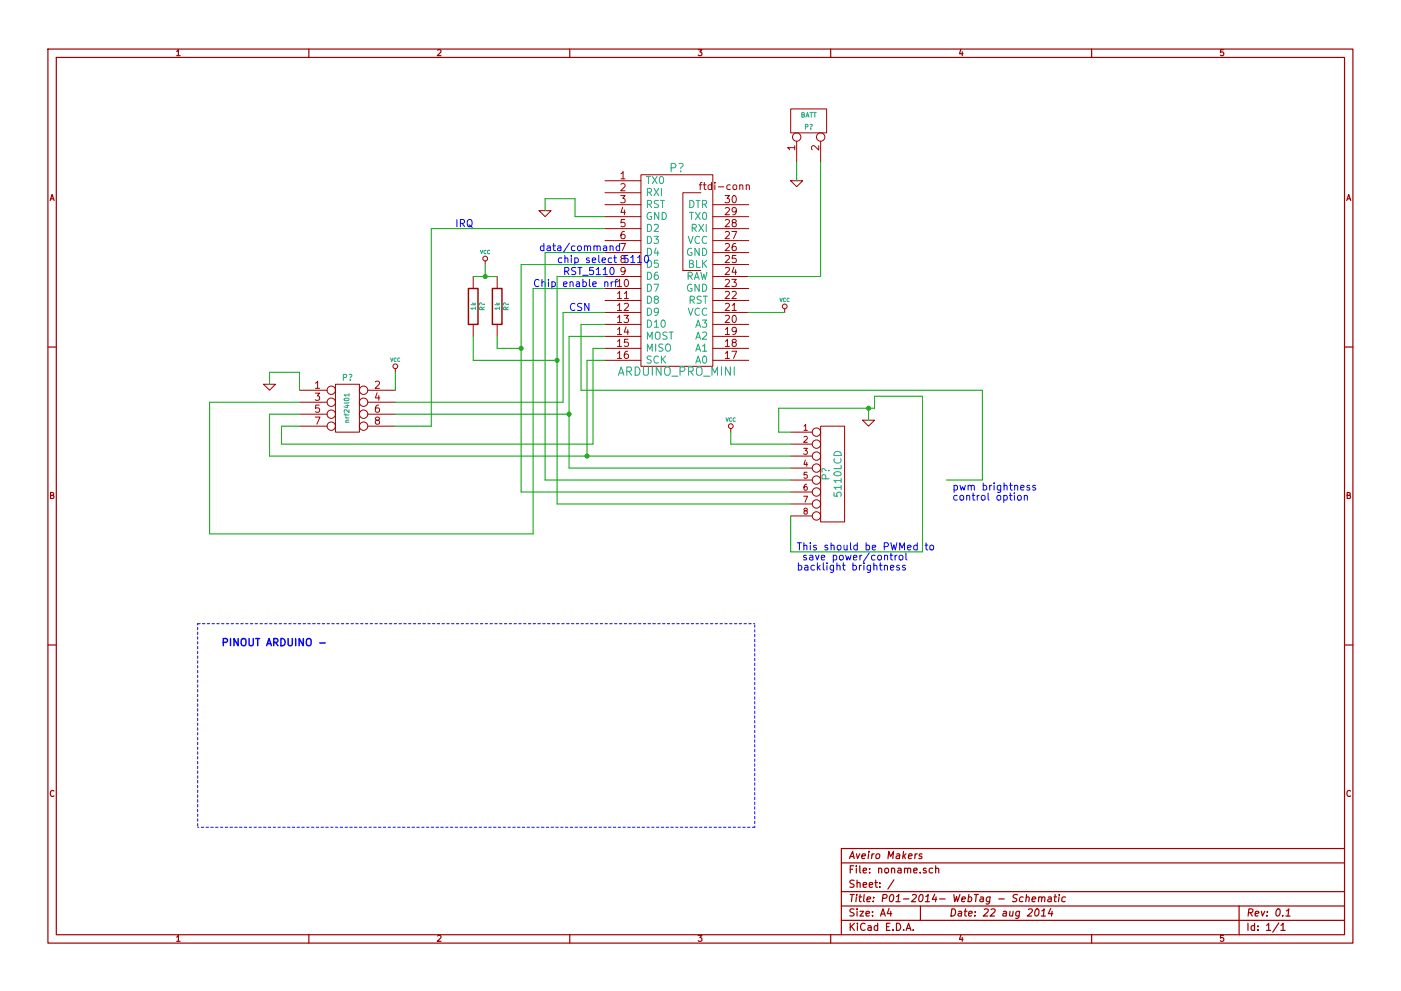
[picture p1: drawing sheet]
<svg xmlns="http://www.w3.org/2000/svg" width="297mm" height="210mm" viewBox="0 0 297 210" stroke-linecap="round" stroke-linejoin="round" font-family="sans-serif">
<g fill="none" stroke="#a00000" stroke-width=".25">
<path d="M10.2 10.4h276.6v189.7h-276.6zM11.9 12.2h273.2v186.1h-273.2zM65.5 10.4v1.8M120.8 10.4v1.8M176.1 10.4v1.8M231.4 10.4v1.8M10.2 73.6h1.7M285.1 73.6h1.7M10.2 136.8h1.7M285.1 136.8h1.7M65.5 198.3v1.8M120.8 198.3v1.8"/>
<path d="M176.1 198.3v1.8M178.4 183.1h106.7M178.4 189.2h106.7M178.4 195.3h106.7M178.4 192.2h106.7M188.5 192.8l-.4 1h1M188.8 193.3v1.1M189.5 186.7l-1.3 1.9M192.1 197.4l.5-1.5 .5 1.5M192.3 197h.7M193.6 197.3v.1M194.5 181.1l-.5 .4"/>
<path d="M195.1 192.2v3.1M195.5 181.2l-.4-.1-.2 .4 .5 .2 .1 .3-.3 .2-.4-.1M197.7 184.3l-.4-.1-.3 .3 .1 .6 .2 .1 .4-.1M198.4 184.3h.1a.36 .36 0 0 1 .5 .1v.8M198.4 183.7v1.5M216.9 190.4l-.4-.1-.3 .3v.6l.2 .1 .4-.1M217.6 190.4l.2-.1 .4 .1-.1 .9M217.7 189.8l-.2 1.5M218.8 190.8l.8-.1-.1-.3h-.6l-.1 .7 .2 .2 .4-.1M219.6 193l.3-.2a.78 .78 0 0 1 .5 .7 .78 .78 0 0 1-.4 .7l-.3 .2-.3-.3v-.7zM220.2 190.4l.3-.1 .3 .1v.9M220.3 190.3l-.2 1"/>
<path d="M220.8 194.4h.8M220.9 193.3l.5-.5-.2 1.6M220.9 190.5l.3-.2 .3 .1v.9M222.3 190.4h.6l-.1 .9M222.8 192.8l-.6 1h1M222.9 190.7l-.7 .1-.1 .3 .2 .2 .5-.1M223.1 193.3l-.2 1.1M223.5 190.3h.6M223.7 189.8l-.1 1.3 .3 .2M224.5 190.3l-.1 1M224.6 189.8v.1M225.9 190.4l-.4-.1-.4 .3v.6l.3 .1 .4-.1"/>
<path d="M231.4 198.3v1.8M262.7 192.2v6.1M271.1 195.8l-1.3 2M271.6 196.3l.4-.4v1.5M271.6 197.4h.9M272.6 194.4h.9M272.7 193.3l.6-.5-.2 1.6M285.1 180h-106.7v18.3"/>
</g>
<g fill="none" stroke="#a00000" stroke-width=".21">
<path d="M128.3 38.3h7.6M135.9 37.1h15.2v40.6h-15.2zM148.3 39.2h.5M158.2 39.4l.1-.1a.36 .36 0 0 1 .6 .1v.8M158.2 39.2v1M167.6 23.1h7.7v5.1h-7.7zM167.6 38.3h2.6l-1.3 1.3zM168.9 30v4.5M174 30v4.5M100.3 58.7v2.5M102.9 55.4v.7M105.4 58.7v2.5"/>
<path d="M114.3 44.7h2.5l-1.2 1.3zM128.3 40.9h7.6M128.3 43.4h7.6M128.3 46h7.6M128.3 48.5h7.6M128.3 51h7.6M128.3 53.6h7.6M128.3 56.1h7.6M128.3 58.7h7.6M148.6 40.9h-3.8v16.5h3.8M151.1 43.4h7.6M151.1 46h7.6"/>
<path d="M151.1 48.5h7.6M151.1 51h7.6M151.1 53.6h7.6M151.1 56.1h7.6M151.1 58.7h7.6M83.8 78.2v.8M100.3 68.8v2.6M105.4 68.8v2.6M128.3 61.2h7.6M128.3 68.8h7.6M128.3 63.7h7.6M128.3 66.3h7.6"/>
<path d="M128.3 71.4h7.6M128.3 73.9h7.6M128.3 76.4h7.6M151.1 61.2h7.6M151.1 68.8h7.6M151.1 63.7h7.6M151.1 66.3h7.6M151.1 71.4h7.6M151.1 73.9h7.6M151.1 76.4h7.6M166.4 65.5v.8M55.9 81.5h2.5l-1.3 1.3z"/>
<path d="M63.5 82.8h5.8M63.5 85.3h5.8M63.5 87.9h5.8M63.5 90.4h5.8M71.1 81.5h5.1v10.2h-5.1zM78 82.8h5.8M78 85.3h5.8M78 87.9h5.8M78 90.4h5.8M154.9 90.9v.8M167.6 91.7h4.6M167.6 94.2h4.6"/>
<path d="M167.6 96.8h4.6M167.6 99.3h4.6M174 90.4h5.1v20.3h-5.1zM182.9 89.1h2.5l-1.3 1.3zM167.6 101.8h4.6M167.6 104.4h4.6M167.6 106.9h4.6M167.6 109.5h4.6"/>
<circle cx="168.9" cy="29.1" r=".89"/>
<circle cx="174" cy="29.1" r=".89"/>
<circle cx="102.9" cy="54.9" r=".51"/>
<circle cx="83.8" cy="77.7" r=".51"/>
<circle cx="166.4" cy="65" r=".51"/>
<circle cx="70.2" cy="82.8" r=".89"/>
<circle cx="70.2" cy="85.3" r=".89"/>
<circle cx="70.2" cy="90.4" r=".89"/>
<circle cx="70.2" cy="87.9" r=".89"/>
<circle cx="77.1" cy="85.3" r=".89"/>
<circle cx="77.1" cy="82.8" r=".89"/>
<circle cx="77.1" cy="87.9" r=".89"/>
<circle cx="77.1" cy="90.4" r=".89"/>
<circle cx="154.9" cy="90.4" r=".51"/>
<circle cx="173.1" cy="99.3" r=".89"/>
<circle cx="173.1" cy="96.8" r=".89"/>
<circle cx="173.1" cy="91.7" r=".89"/>
<circle cx="173.1" cy="94.2" r=".89"/>
<circle cx="173.1" cy="106.9" r=".89"/>
<circle cx="173.1" cy="109.5" r=".89"/>
<circle cx="173.1" cy="101.8" r=".89"/>
<circle cx="173.1" cy="104.4" r=".89"/>
</g>
<g fill="none" stroke="#00f" stroke-width=".21">
<path d="M128.2 59.9h.1a.36 .36 0 0 1 .6 .1v.8M128.2 59.8v1M129.3 52.3l.1-.1a.36 .36 0 0 1 .6 .2v.8M129.3 52.2v1M129.5 56.9l.2-.2a.81 .81 0 0 1 .5 .8 .81 .81 0 0 1-.5 .8l-.2-.2-.2-.4zM129.6 59.8v1M130 59.8l-.4 .3M130.3 59.8h.6M131.4 52.2h-.5l-.3 .3 .1 .6 .2 .1 .5-.1M133.7 54.6l.5-.4v1.5M133.7 55.7h.9M135.2 54.6l.4-.4v1.5"/>
<path d="M135.2 55.7h.9M136.8 54.4l.2-.2a.81 .81 0 0 1 .5 .8 .81 .81 0 0 1-.5 .7l-.2-.1-.2-.5zM187.5 118l.1-.1a.36 .36 0 0 1 .6 .1v.8M188.7 117.8h.6M188.9 117.3v1.3l.4 .2M189.8 117.8v1M190.2 117.8l-.4 .3M190.7 118l.2-.2 .5 .2v.7l-.3 .1-.4-.1zM192.1 117.3v1.3l.2 .2M194.5 115.7h-.5l-.3 .3 .1 .6 .2 .1 .5-.1M194.5 115.2v1.5M196.1 115.7h.6"/>
<path d="M196.3 115.2v1.3l.4 .2M197.2 115.8l.2-.1 .5 .1v.8l-.3 .1-.4-.1zM215.8 105.3l.2-.2 .5 .2v.7l-.3 .1-.4-.1zM217.2 105.3v-.1a.36 .36 0 0 1 .6 .1v.8M217.2 105.1v1M218.3 103h-.4l-.2 .2 .1 .2 .5 .2v.3h-.6M219.5 103h-.3l-.3 .2 .1 .2 .5 .2v.3h-.6M188.8 120.4l.7-.1v-.3l-.5-.1-.2 .3 .1 .7h.6M190.7 120l-.4-.1-.2 .3 .1 .2 .5 .1v.4h-.6M191.9 120l-.3-.1-.3 .3 .1 .2 .5 .1v.4h-.6"/>
</g>
<path d="M99.3 61.2h2v7.6h-2zM104.4 61.2h2v7.6h-2z" fill="none" stroke="#a00000" stroke-width=".3"/>
<path d="M74 83.8h-1l.3 .3M74 83.5v.6" fill="none" stroke="#00a0a0" stroke-width=".21"/>
<g fill="none" stroke="#00a000" stroke-width=".21">
<path d="M168.9 34.5v3.8M174 34.5v24.2h-15.3M100.3 58.7h5.1M102.9 56.1v2.6M115.6 44.7v-2.5h6.3v3.8h6.4M128.3 53.6h-12.7v48.2h52M128.3 56.1h-17.8v48.3h57.1M128.3 58.7h-10.2v48.2h49.5M128.3 48.5h-36.9v41.9h-7.6M83.8 79v3.8M100.3 71.4v5h17.8M105.4 71.4v2.5h5.1"/>
<path d="M128.3 76.4h-3.8v20.4M128.3 71.4h-7.7v27.9h47M128.3 68.8h-5.1v14h85.1v19h-7.6M128.3 73.9h-2.6v20.3h-66v-3.8h3.8M128.3 66.3h-8.9v19h-35.6M128.3 61.2h-15.3v52.1h-68.6v-28h19.1M158.7 66.3h7.7M57.1 81.5v-2.5h6.4v3.8M63.5 87.9h-6.4v8.9h110.5M83.8 87.9h36.8M154.9 91.7v2.5h12.7M167.6 91.7h-2.5v-5.1h20.3v-2.5h10.2v33h-28v-7.6"/>
<path d="M184.1 86.6v2.5"/>
</g>
<g fill="#00a000" stroke="#00a000" stroke-width=".25">
<circle cx="184.1" cy="86.6" r=".41"/>
<circle cx="102.9" cy="58.7" r=".41"/>
<circle cx="110.5" cy="73.9" r=".41"/>
<circle cx="118.1" cy="76.4" r=".41"/>
<circle cx="120.6" cy="87.9" r=".41"/>
<circle cx="124.5" cy="96.8" r=".41"/>
</g>
<path d="M41.9 132.3v43.2M160 132.3h-118.1M41.9 175.5h118.1M160 175.5v-43.2" fill="none" stroke="#00f" stroke-width=".21" stroke-dasharray=".5" stroke-dashoffset=".3"/>
<path d="M67.8 136.4h1.2" fill="none" stroke="#00f" stroke-width=".3"/>
<g font-size="2.5" fill="#00a0a0">
<text x="141.9" y="36.6">P?</text>
<text x="131.1" y="79.8">ARDUINO_PRO_MINI</text>
</g>
<g font-size="2.1" fill="#a00000">
<text x="168.7" y="31.9" transform="rotate(-90 168.7 31.9)">1</text>
<text x="173.7" y="31.9" transform="rotate(-90 173.7 31.9)">2</text>
<text x="131.5" y="38.1">1</text>
<text x="131.5" y="40.6">2</text>
<text x="149.1" y="40.4">ftdi-conn</text>
<text x="131.5" y="43.2">3</text>
<text x="131.5" y="45.7">4</text>
<text x="153.8" y="43.2">30</text>
<text x="153.8" y="45.7">29</text>
<text x="131.5" y="48.3">5</text>
<text x="131.5" y="50.8">6</text>
<text x="153.8" y="53.3">26</text>
<text x="153.8" y="50.8">27</text>
<text x="153.8" y="48.3">28</text>
<text x="131.5" y="58.4">9</text>
<text x="153.8" y="58.4">24</text>
<text x="153.8" y="55.9">25</text>
<text x="130.9" y="63.5">11</text>
<text x="153.8" y="63.5">22</text>
<text x="153.8" y="61">23</text>
<text x="130.9" y="66">12</text>
<text x="130.9" y="68.6">13</text>
<text x="130.9" y="71.1">14</text>
<text x="153.8" y="68.6">20</text>
<text x="153.8" y="66">21</text>
<text x="153.8" y="71.1">19</text>
<text x="130.9" y="73.7">15</text>
<text x="130.9" y="76.2">16</text>
<text x="153.8" y="76.2">17</text>
<text x="153.8" y="73.7">18</text>
<text x="66.7" y="82.5">1</text>
<text x="79.4" y="82.5">2</text>
<text x="66.7" y="85.1">3</text>
<text x="66.7" y="87.6">5</text>
<text x="79.4" y="85.1">4</text>
<text x="79.4" y="87.6">6</text>
<text x="66.7" y="90.2">7</text>
<text x="79.4" y="90.2">8</text>
<text x="179.9" y="185.4">File: noname.sch</text>
<text x="179.9" y="182.3">Aveiro Makers</text>
<text x="179.9" y="191.5">Title: P01-2014- WebTag - Schematic</text>
<text x="179.9" y="188.4">Sheet: /</text>
<text x="179.9" y="197.6">KiCad E.D.A.</text>
<text x="179.9" y="194.5">Size: A4</text>
<text x="201.2" y="194.5">Date: 22 aug 2014</text>
<text x="264.2" y="194.5">Rev: 0.1</text>
<text x="264.2" y="197.6">Id: 1/1</text>
</g>
<g font-size="2.1" fill="#00a0a0">
<text x="136.9" y="39.1">TX0</text>
<text x="136.9" y="41.7">RXI</text>
<text x="136.9" y="44.2">RST</text>
<text x="136.9" y="46.7">GND</text>
<text x="145.7" y="44.2">DTR</text>
<text x="146.2" y="46.7">TX0</text>
<text x="136.9" y="49.3">D2</text>
<text x="136.9" y="51.8">D3</text>
<text x="145.6" y="51.8">VCC</text>
<text x="146.6" y="49.3">RXI</text>
<text x="136.9" y="54.4">D4</text>
<text x="136.9" y="56.9">D5</text>
<text x="136.9" y="59.4">D6</text>
<text x="145" y="59.4">RAW</text>
<text x="145.4" y="54.4">GND</text>
<text x="145.7" y="56.9">BLK</text>
<text x="136.9" y="62">D7</text>
<text x="136.9" y="64.5">D8</text>
<text x="145.4" y="62">GND</text>
<text x="145.9" y="64.5">RST</text>
<text x="136.9" y="67.1">D9</text>
<text x="136.9" y="69.6">D10</text>
<text x="145.6" y="67.1">VCC</text>
<text x="147.4" y="69.6">A3</text>
<text x="136.9" y="72.1">MOST</text>
<text x="136.9" y="74.7">MISO</text>
<text x="136.9" y="77.2">SCK</text>
<text x="147.4" y="77.2">A0</text>
<text x="147.4" y="74.7">A1</text>
<text x="147.4" y="72.1">A2</text>
<text x="175.9" y="101.9" transform="rotate(-90 175.9 101.9)">P?</text>
<text x="178.5" y="105.1" transform="rotate(-90 178.5 105.1)">5110LCD</text>
</g>
<g font-size="2.1" fill="#00f">
<text x="96.5" y="48.3">IRQ</text>
<text x="114.3" y="53.3">data/command</text>
<text x="131.5" y="53.3">7</text>
<text x="118.1" y="55.9">chip select 5110</text>
<text x="119.4" y="58.4">RST_5110</text>
<text x="131.5" y="55.9">8</text>
<text x="113" y="61">Chip enable nrf</text>
<text x="130.9" y="61">10</text>
<text x="120.6" y="66">CSN</text>
<text x="201.9" y="104.1">pwm brightness</text>
<text x="201.9" y="106.3">control option</text>
<text x="168.9" y="116.8">This should be PWMed to</text>
<text x="169.5" y="119">save power/control</text>
<text x="168.9" y="121.1">backlight brightness</text>
<text x="47" y="137.2">PINOUT ARDUINO -</text>
</g>
<g font-size="1.8" fill="#a00000">
<text x="37.3" y="11.9">1</text>
<text x="92.7" y="11.9">2</text>
<text x="148" y="11.9">3</text>
<text x="203.3" y="11.9">4</text>
<text x="258.6" y="11.9">5</text>
<text x="10.4" y="42.7">A</text>
<text x="285.3" y="42.7">A</text>
<text x="170.3" y="91.4">1</text>
<text x="170.3" y="94">2</text>
<text x="170.3" y="96.5">3</text>
<text x="170.3" y="99.1">4</text>
<text x="170.3" y="101.6">5</text>
<text x="10.4" y="105.9">B</text>
<text x="170.3" y="104.1">6</text>
<text x="170.3" y="106.7">7</text>
<text x="285.3" y="105.9">B</text>
<text x="170.3" y="109.2">8</text>
<text x="10.4" y="169.1">C</text>
<text x="285.3" y="169.1">C</text>
<text x="37.3" y="199.8">1</text>
<text x="92.7" y="199.8">2</text>
<text x="148" y="199.8">3</text>
<text x="203.3" y="199.8">4</text>
<text x="258.6" y="199.8">5</text>
</g>
<text font-size="1.8" fill="#00a0a0" x="72.5" y="80.8">P?</text>
<g font-size="1.4" fill="#00a0a0">
<text x="169.6" y="25">BATT</text>
<text x="170.6" y="27.5">P?</text>
<text x="100.9" y="65.8" transform="rotate(-90 100.9 65.8)">1k</text>
<text x="102.8" y="66" transform="rotate(-90 102.8 66)">R?</text>
<text x="106" y="65.8" transform="rotate(-90 106 65.8)">1k</text>
<text x="107.9" y="66" transform="rotate(-90 107.9 66)">R?</text>
<text x="74.1" y="89.3" transform="rotate(-90 74.1 89.3)">nrf24l01</text>
</g>
<g font-size="1.1" fill="#00a0a0">
<text x="101.8" y="53.9">VCC</text>
<text x="165.3" y="64.1">VCC</text>
<text x="82.7" y="76.8">VCC</text>
<text x="153.8" y="89.5">VCC</text>
</g>
</svg>
